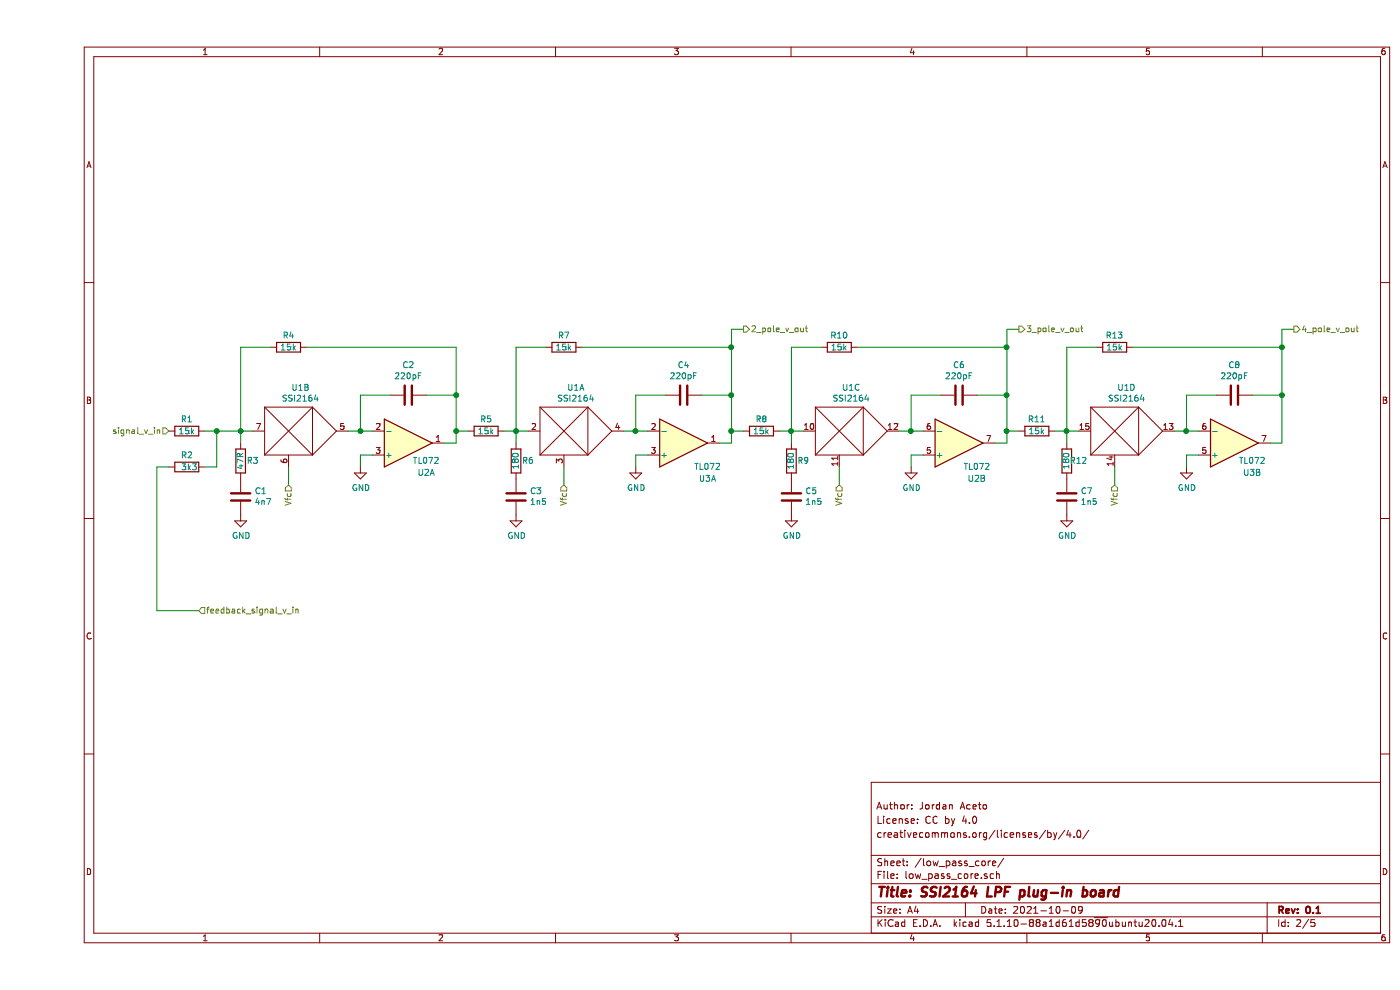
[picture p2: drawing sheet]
EESchema Schematic File Version 4
EELAYER 30 0
EELAYER END
$Descr A4 11693 8268
encoding utf-8
Sheet 2 5
Title "SSI2164 LPF plug-in board"
Date "2021-10-09"
Rev "0.1"
Comp ""
Comment1 "creativecommons.org/licenses/by/4.0/"
Comment2 "License: CC by 4.0"
Comment3 "Author: Jordan Aceto"
Comment4 ""
$EndDescr
$Comp
L lpf_parts:SSM2164 U?
U 1 1
P 4400 3600
AR Path="/5EE91CC9/5F03FD0F" Ref="U?"  Part="1" 
AR Path="/5F03FD0F" Ref="U?"  Part="1" 
AR Path="/5EFF89D4/5F03FD0F" Ref="U1"  Part="1" 
F 0 "U1" H 4500 3965 50  0000 C CNN
F 1 "SSI2164" H 4500 3874 50  0000 C CNN
F 2 "Package_SO:SOIC-16_3.9x9.9mm_P1.27mm" H 4500 3800 50  0001 C CNN
F 3 "" H 4500 3800 50  0001 C CNN
	1    4400 3600
	1    0    0    -1  
$EndComp
$Comp
L power:GND #PWR?
U 1 1
P 2700 3900
AR Path="/5EE91CC9/5F03FD15" Ref="#PWR?"  Part="1" 
AR Path="/5F03FD15" Ref="#PWR?"  Part="1" 
AR Path="/5EFF89D4/5F03FD15" Ref="#PWR08"  Part="1" 
F 0 "#PWR08" H 2700 3650 50  0001 C CNN
F 1 "GND" H 2705 3727 50  0000 C CNN
F 2 "" H 2700 3900 50  0001 C CNN
F 3 "" H 2700 3900 50  0001 C CNN
	1    2700 3900
	1    0    0    -1  
$EndComp
Wire Wire Line
	2700 3900 2700 3800
Wire Wire Line
	2700 3800 2800 3800
$Comp
L Device:C C?
U 1 1
P 3100 3300
AR Path="/5EE91CC9/5F03FD1D" Ref="C?"  Part="1" 
AR Path="/5F03FD1D" Ref="C?"  Part="1" 
AR Path="/5EFF89D4/5F03FD1D" Ref="C2"  Part="1" 
F 0 "C2" V 2848 3300 50  0000 C CNN
F 1 "220pF" V 2939 3300 50  0000 C CNN
F 2 "Capacitor_SMD:C_0805_2012Metric" H 3138 3150 50  0001 C CNN
F 3 "~" H 3100 3300 50  0001 C CNN
	1    3100 3300
	0    1    1    0   
$EndComp
Wire Wire Line
	2950 3300 2700 3300
Wire Wire Line
	2700 3300 2700 3600
Wire Wire Line
	2700 3600 2800 3600
Wire Wire Line
	3400 3700 3500 3700
Wire Wire Line
	3500 3700 3500 3600
Wire Wire Line
	3500 3300 3250 3300
Wire Wire Line
	2600 3600 2700 3600
Connection ~ 2700 3600
$Comp
L Device:R R?
U 1 1
P 2100 2900
AR Path="/5EE91CC9/5F03FD2B" Ref="R?"  Part="1" 
AR Path="/5F03FD2B" Ref="R?"  Part="1" 
AR Path="/5EFF89D4/5F03FD2B" Ref="R4"  Part="1" 
F 0 "R4" V 2000 2900 50  0000 C CNN
F 1 "15k" V 2100 2900 50  0000 C CNN
F 2 "Resistor_SMD:R_0603_1608Metric" V 2030 2900 50  0001 C CNN
F 3 "~" H 2100 2900 50  0001 C CNN
	1    2100 2900
	0    1    1    0   
$EndComp
Wire Wire Line
	1700 3600 1700 2900
Wire Wire Line
	1700 2900 1950 2900
Wire Wire Line
	1700 3600 1800 3600
Wire Wire Line
	2250 2900 3500 2900
Wire Wire Line
	3500 2900 3500 3300
Connection ~ 3500 3300
$Comp
L lpf_parts:SSM2164 U?
U 2 1
P 2100 3600
AR Path="/5EE91CC9/5F03FD3F" Ref="U?"  Part="2" 
AR Path="/5F03FD3F" Ref="U?"  Part="2" 
AR Path="/5EFF89D4/5F03FD3F" Ref="U1"  Part="2" 
F 0 "U1" H 2200 3965 50  0000 C CNN
F 1 "SSI2164" H 2200 3874 50  0000 C CNN
F 2 "Package_SO:SOIC-16_3.9x9.9mm_P1.27mm" H 2200 3800 50  0001 C CNN
F 3 "" H 2200 3800 50  0001 C CNN
	2    2100 3600
	1    0    0    -1  
$EndComp
$Comp
L power:GND #PWR?
U 1 1
P 5000 3900
AR Path="/5EE91CC9/5F03FD45" Ref="#PWR?"  Part="1" 
AR Path="/5F03FD45" Ref="#PWR?"  Part="1" 
AR Path="/5EFF89D4/5F03FD45" Ref="#PWR010"  Part="1" 
F 0 "#PWR010" H 5000 3650 50  0001 C CNN
F 1 "GND" H 5005 3727 50  0000 C CNN
F 2 "" H 5000 3900 50  0001 C CNN
F 3 "" H 5000 3900 50  0001 C CNN
	1    5000 3900
	1    0    0    -1  
$EndComp
Wire Wire Line
	5000 3900 5000 3800
Wire Wire Line
	5000 3800 5100 3800
$Comp
L Device:C C?
U 1 1
P 5400 3300
AR Path="/5EE91CC9/5F03FD4D" Ref="C?"  Part="1" 
AR Path="/5F03FD4D" Ref="C?"  Part="1" 
AR Path="/5EFF89D4/5F03FD4D" Ref="C4"  Part="1" 
F 0 "C4" V 5148 3300 50  0000 C CNN
F 1 "220pF" V 5239 3300 50  0000 C CNN
F 2 "Capacitor_SMD:C_0805_2012Metric" H 5438 3150 50  0001 C CNN
F 3 "~" H 5400 3300 50  0001 C CNN
	1    5400 3300
	0    1    1    0   
$EndComp
Wire Wire Line
	5250 3300 5000 3300
Wire Wire Line
	5000 3300 5000 3600
Wire Wire Line
	5000 3600 5100 3600
Wire Wire Line
	5700 3700 5800 3700
Wire Wire Line
	5800 3700 5800 3600
Wire Wire Line
	5800 3300 5550 3300
Wire Wire Line
	4900 3600 5000 3600
Connection ~ 5000 3600
$Comp
L Device:R R?
U 1 1
P 4400 2900
AR Path="/5EE91CC9/5F03FD5B" Ref="R?"  Part="1" 
AR Path="/5F03FD5B" Ref="R?"  Part="1" 
AR Path="/5EFF89D4/5F03FD5B" Ref="R7"  Part="1" 
F 0 "R7" V 4300 2900 50  0000 C CNN
F 1 "15k" V 4400 2900 50  0000 C CNN
F 2 "Resistor_SMD:R_0603_1608Metric" V 4330 2900 50  0001 C CNN
F 3 "~" H 4400 2900 50  0001 C CNN
	1    4400 2900
	0    1    1    0   
$EndComp
$Comp
L Device:R R?
U 1 1
P 3750 3600
AR Path="/5EE91CC9/5F03FD61" Ref="R?"  Part="1" 
AR Path="/5F03FD61" Ref="R?"  Part="1" 
AR Path="/5EFF89D4/5F03FD61" Ref="R5"  Part="1" 
F 0 "R5" V 3650 3600 50  0000 C CNN
F 1 "15k" V 3750 3600 50  0000 C CNN
F 2 "Resistor_SMD:R_0603_1608Metric" V 3680 3600 50  0001 C CNN
F 3 "~" H 3750 3600 50  0001 C CNN
	1    3750 3600
	0    1    1    0   
$EndComp
Wire Wire Line
	3900 3600 4000 3600
Wire Wire Line
	4000 3600 4000 2900
Wire Wire Line
	4000 2900 4250 2900
Connection ~ 4000 3600
Wire Wire Line
	4000 3600 4100 3600
Wire Wire Line
	4550 2900 5800 2900
Wire Wire Line
	5800 2900 5800 3300
Connection ~ 5800 3300
$Comp
L Device:R R?
U 1 1
P 4000 3850
AR Path="/5EE91CC9/5F03FD6F" Ref="R?"  Part="1" 
AR Path="/5F03FD6F" Ref="R?"  Part="1" 
AR Path="/5EFF89D4/5F03FD6F" Ref="R6"  Part="1" 
F 0 "R6" H 3900 3850 50  0000 C CNN
F 1 "180" V 4000 3850 50  0000 C CNN
F 2 "Resistor_SMD:R_0603_1608Metric" V 3930 3850 50  0001 C CNN
F 3 "~" H 4000 3850 50  0001 C CNN
	1    4000 3850
	-1   0    0    1   
$EndComp
$Comp
L Device:C C?
U 1 1
P 4000 4150
AR Path="/5EE91CC9/5F03FD75" Ref="C?"  Part="1" 
AR Path="/5F03FD75" Ref="C?"  Part="1" 
AR Path="/5EFF89D4/5F03FD75" Ref="C3"  Part="1" 
F 0 "C3" H 3885 4104 50  0000 R CNN
F 1 "1n5" H 3885 4195 50  0000 R CNN
F 2 "Capacitor_SMD:C_0603_1608Metric" H 4038 4000 50  0001 C CNN
F 3 "~" H 4000 4150 50  0001 C CNN
	1    4000 4150
	-1   0    0    1   
$EndComp
$Comp
L power:GND #PWR?
U 1 1
P 4000 4300
AR Path="/5EE91CC9/5F03FD7B" Ref="#PWR?"  Part="1" 
AR Path="/5F03FD7B" Ref="#PWR?"  Part="1" 
AR Path="/5EFF89D4/5F03FD7B" Ref="#PWR09"  Part="1" 
F 0 "#PWR09" H 4000 4050 50  0001 C CNN
F 1 "GND" H 4005 4127 50  0000 C CNN
F 2 "" H 4000 4300 50  0001 C CNN
F 3 "" H 4000 4300 50  0001 C CNN
	1    4000 4300
	1    0    0    -1  
$EndComp
Wire Wire Line
	3600 3600 3500 3600
Connection ~ 3500 3600
Wire Wire Line
	3500 3600 3500 3300
$Comp
L lpf_parts:SSM2164 U?
U 4 1
P 9000 3600
AR Path="/5EE91CC9/5F03FD84" Ref="U?"  Part="3" 
AR Path="/5F03FD84" Ref="U?"  Part="3" 
AR Path="/5EFF89D4/5F03FD84" Ref="U1"  Part="4" 
F 0 "U1" H 9100 3965 50  0000 C CNN
F 1 "SSI2164" H 9100 3874 50  0000 C CNN
F 2 "Package_SO:SOIC-16_3.9x9.9mm_P1.27mm" H 9100 3800 50  0001 C CNN
F 3 "" H 9100 3800 50  0001 C CNN
	4    9000 3600
	1    0    0    -1  
$EndComp
$Comp
L power:GND #PWR?
U 1 1
P 7300 3900
AR Path="/5EE91CC9/5F03FD8A" Ref="#PWR?"  Part="1" 
AR Path="/5F03FD8A" Ref="#PWR?"  Part="1" 
AR Path="/5EFF89D4/5F03FD8A" Ref="#PWR012"  Part="1" 
F 0 "#PWR012" H 7300 3650 50  0001 C CNN
F 1 "GND" H 7305 3727 50  0000 C CNN
F 2 "" H 7300 3900 50  0001 C CNN
F 3 "" H 7300 3900 50  0001 C CNN
	1    7300 3900
	1    0    0    -1  
$EndComp
Wire Wire Line
	7300 3900 7300 3800
Wire Wire Line
	7300 3800 7400 3800
$Comp
L Device:C C?
U 1 1
P 7700 3300
AR Path="/5EE91CC9/5F03FD92" Ref="C?"  Part="1" 
AR Path="/5F03FD92" Ref="C?"  Part="1" 
AR Path="/5EFF89D4/5F03FD92" Ref="C6"  Part="1" 
F 0 "C6" V 7448 3300 50  0000 C CNN
F 1 "220pF" V 7539 3300 50  0000 C CNN
F 2 "Capacitor_SMD:C_0805_2012Metric" H 7738 3150 50  0001 C CNN
F 3 "~" H 7700 3300 50  0001 C CNN
	1    7700 3300
	0    1    1    0   
$EndComp
Wire Wire Line
	7550 3300 7300 3300
Wire Wire Line
	7300 3300 7300 3600
Wire Wire Line
	7300 3600 7400 3600
Wire Wire Line
	8000 3700 8100 3700
Wire Wire Line
	8100 3700 8100 3600
Wire Wire Line
	8100 3300 7850 3300
Wire Wire Line
	7200 3600 7300 3600
Connection ~ 7300 3600
$Comp
L Device:R R?
U 1 1
P 6700 2900
AR Path="/5EE91CC9/5F03FDA0" Ref="R?"  Part="1" 
AR Path="/5F03FDA0" Ref="R?"  Part="1" 
AR Path="/5EFF89D4/5F03FDA0" Ref="R10"  Part="1" 
F 0 "R10" V 6600 2900 50  0000 C CNN
F 1 "15k" V 6700 2900 50  0000 C CNN
F 2 "Resistor_SMD:R_0603_1608Metric" V 6630 2900 50  0001 C CNN
F 3 "~" H 6700 2900 50  0001 C CNN
	1    6700 2900
	0    1    1    0   
$EndComp
$Comp
L Device:R R?
U 1 1
P 6050 3600
AR Path="/5EE91CC9/5F03FDA6" Ref="R?"  Part="1" 
AR Path="/5F03FDA6" Ref="R?"  Part="1" 
AR Path="/5EFF89D4/5F03FDA6" Ref="R8"  Part="1" 
F 0 "R8" V 5950 3600 50  0000 C CNN
F 1 "15k" V 6050 3600 50  0000 C CNN
F 2 "Resistor_SMD:R_0603_1608Metric" V 5980 3600 50  0001 C CNN
F 3 "~" H 6050 3600 50  0001 C CNN
	1    6050 3600
	0    1    1    0   
$EndComp
Wire Wire Line
	6200 3600 6300 3600
Wire Wire Line
	6300 3600 6300 2900
Wire Wire Line
	6300 2900 6550 2900
Connection ~ 6300 3600
Wire Wire Line
	6300 3600 6400 3600
Wire Wire Line
	6850 2900 8100 2900
Wire Wire Line
	8100 2900 8100 3300
Connection ~ 8100 3300
$Comp
L Device:R R?
U 1 1
P 6300 3850
AR Path="/5EE91CC9/5F03FDB4" Ref="R?"  Part="1" 
AR Path="/5F03FDB4" Ref="R?"  Part="1" 
AR Path="/5EFF89D4/5F03FDB4" Ref="R9"  Part="1" 
F 0 "R9" H 6200 3850 50  0000 C CNN
F 1 "180" V 6300 3850 50  0000 C CNN
F 2 "Resistor_SMD:R_0603_1608Metric" V 6230 3850 50  0001 C CNN
F 3 "~" H 6300 3850 50  0001 C CNN
	1    6300 3850
	-1   0    0    1   
$EndComp
$Comp
L Device:C C?
U 1 1
P 6300 4150
AR Path="/5EE91CC9/5F03FDBA" Ref="C?"  Part="1" 
AR Path="/5F03FDBA" Ref="C?"  Part="1" 
AR Path="/5EFF89D4/5F03FDBA" Ref="C5"  Part="1" 
F 0 "C5" H 6185 4104 50  0000 R CNN
F 1 "1n5" H 6185 4195 50  0000 R CNN
F 2 "Capacitor_SMD:C_0603_1608Metric" H 6338 4000 50  0001 C CNN
F 3 "~" H 6300 4150 50  0001 C CNN
	1    6300 4150
	-1   0    0    1   
$EndComp
$Comp
L power:GND #PWR?
U 1 1
P 6300 4300
AR Path="/5EE91CC9/5F03FDC0" Ref="#PWR?"  Part="1" 
AR Path="/5F03FDC0" Ref="#PWR?"  Part="1" 
AR Path="/5EFF89D4/5F03FDC0" Ref="#PWR011"  Part="1" 
F 0 "#PWR011" H 6300 4050 50  0001 C CNN
F 1 "GND" H 6305 4127 50  0000 C CNN
F 2 "" H 6300 4300 50  0001 C CNN
F 3 "" H 6300 4300 50  0001 C CNN
	1    6300 4300
	1    0    0    -1  
$EndComp
$Comp
L lpf_parts:SSM2164 U?
U 3 1
P 6700 3600
AR Path="/5EE91CC9/5F03FDC6" Ref="U?"  Part="4" 
AR Path="/5F03FDC6" Ref="U?"  Part="4" 
AR Path="/5EFF89D4/5F03FDC6" Ref="U1"  Part="3" 
F 0 "U1" H 6800 3965 50  0000 C CNN
F 1 "SSI2164" H 6800 3874 50  0000 C CNN
F 2 "Package_SO:SOIC-16_3.9x9.9mm_P1.27mm" H 6800 3800 50  0001 C CNN
F 3 "" H 6800 3800 50  0001 C CNN
	3    6700 3600
	1    0    0    -1  
$EndComp
$Comp
L power:GND #PWR?
U 1 1
P 9600 3900
AR Path="/5EE91CC9/5F03FDCC" Ref="#PWR?"  Part="1" 
AR Path="/5F03FDCC" Ref="#PWR?"  Part="1" 
AR Path="/5EFF89D4/5F03FDCC" Ref="#PWR014"  Part="1" 
F 0 "#PWR014" H 9600 3650 50  0001 C CNN
F 1 "GND" H 9605 3727 50  0000 C CNN
F 2 "" H 9600 3900 50  0001 C CNN
F 3 "" H 9600 3900 50  0001 C CNN
	1    9600 3900
	1    0    0    -1  
$EndComp
Wire Wire Line
	9600 3900 9600 3800
Wire Wire Line
	9600 3800 9700 3800
$Comp
L Device:C C?
U 1 1
P 10000 3300
AR Path="/5EE91CC9/5F03FDD4" Ref="C?"  Part="1" 
AR Path="/5F03FDD4" Ref="C?"  Part="1" 
AR Path="/5EFF89D4/5F03FDD4" Ref="C8"  Part="1" 
F 0 "C8" V 9748 3300 50  0000 C CNN
F 1 "220pF" V 9839 3300 50  0000 C CNN
F 2 "Capacitor_SMD:C_0805_2012Metric" H 10038 3150 50  0001 C CNN
F 3 "~" H 10000 3300 50  0001 C CNN
	1    10000 3300
	0    1    1    0   
$EndComp
Wire Wire Line
	9850 3300 9600 3300
Wire Wire Line
	9600 3300 9600 3600
Wire Wire Line
	9600 3600 9700 3600
Wire Wire Line
	10300 3700 10400 3700
Wire Wire Line
	10400 3700 10400 3300
Wire Wire Line
	10400 3300 10150 3300
Wire Wire Line
	9500 3600 9600 3600
Connection ~ 9600 3600
$Comp
L Device:R R?
U 1 1
P 9000 2900
AR Path="/5EE91CC9/5F03FDE2" Ref="R?"  Part="1" 
AR Path="/5F03FDE2" Ref="R?"  Part="1" 
AR Path="/5EFF89D4/5F03FDE2" Ref="R13"  Part="1" 
F 0 "R13" V 8900 2900 50  0000 C CNN
F 1 "15k" V 9000 2900 50  0000 C CNN
F 2 "Resistor_SMD:R_0603_1608Metric" V 8930 2900 50  0001 C CNN
F 3 "~" H 9000 2900 50  0001 C CNN
	1    9000 2900
	0    1    1    0   
$EndComp
$Comp
L Device:R R?
U 1 1
P 8350 3600
AR Path="/5EE91CC9/5F03FDE8" Ref="R?"  Part="1" 
AR Path="/5F03FDE8" Ref="R?"  Part="1" 
AR Path="/5EFF89D4/5F03FDE8" Ref="R11"  Part="1" 
F 0 "R11" V 8250 3600 50  0000 C CNN
F 1 "15k" V 8350 3600 50  0000 C CNN
F 2 "Resistor_SMD:R_0603_1608Metric" V 8280 3600 50  0001 C CNN
F 3 "~" H 8350 3600 50  0001 C CNN
	1    8350 3600
	0    1    1    0   
$EndComp
Wire Wire Line
	8500 3600 8600 3600
Wire Wire Line
	8600 3600 8600 2900
Wire Wire Line
	8600 2900 8850 2900
Connection ~ 8600 3600
Wire Wire Line
	8600 3600 8700 3600
Wire Wire Line
	9150 2900 10400 2900
Wire Wire Line
	10400 2900 10400 3300
Connection ~ 10400 3300
$Comp
L Device:R R?
U 1 1
P 8600 3850
AR Path="/5EE91CC9/5F03FDF6" Ref="R?"  Part="1" 
AR Path="/5F03FDF6" Ref="R?"  Part="1" 
AR Path="/5EFF89D4/5F03FDF6" Ref="R12"  Part="1" 
F 0 "R12" H 8500 3850 50  0000 C CNN
F 1 "180" V 8600 3850 50  0000 C CNN
F 2 "Resistor_SMD:R_0603_1608Metric" V 8530 3850 50  0001 C CNN
F 3 "~" H 8600 3850 50  0001 C CNN
	1    8600 3850
	-1   0    0    1   
$EndComp
$Comp
L Device:C C?
U 1 1
P 8600 4150
AR Path="/5EE91CC9/5F03FDFC" Ref="C?"  Part="1" 
AR Path="/5F03FDFC" Ref="C?"  Part="1" 
AR Path="/5EFF89D4/5F03FDFC" Ref="C7"  Part="1" 
F 0 "C7" H 8485 4104 50  0000 R CNN
F 1 "1n5" H 8485 4195 50  0000 R CNN
F 2 "Capacitor_SMD:C_0603_1608Metric" H 8638 4000 50  0001 C CNN
F 3 "~" H 8600 4150 50  0001 C CNN
	1    8600 4150
	-1   0    0    1   
$EndComp
$Comp
L power:GND #PWR?
U 1 1
P 8600 4300
AR Path="/5EE91CC9/5F03FE02" Ref="#PWR?"  Part="1" 
AR Path="/5F03FE02" Ref="#PWR?"  Part="1" 
AR Path="/5EFF89D4/5F03FE02" Ref="#PWR013"  Part="1" 
F 0 "#PWR013" H 8600 4050 50  0001 C CNN
F 1 "GND" H 8605 4127 50  0000 C CNN
F 2 "" H 8600 4300 50  0001 C CNN
F 3 "" H 8600 4300 50  0001 C CNN
	1    8600 4300
	1    0    0    -1  
$EndComp
Wire Wire Line
	8200 3600 8100 3600
Connection ~ 8100 3600
Wire Wire Line
	8100 3600 8100 3300
Wire Wire Line
	5900 3600 5800 3600
Connection ~ 5800 3600
Wire Wire Line
	5800 3600 5800 3300
Wire Wire Line
	8600 3700 8600 3600
Wire Wire Line
	6300 3700 6300 3600
Wire Wire Line
	4000 3700 4000 3600
Wire Wire Line
	2100 3900 2100 4050
Wire Wire Line
	4400 3900 4400 4050
Wire Wire Line
	6700 3900 6700 4050
Wire Wire Line
	9000 3900 9000 4050
$Comp
L Amplifier_Operational:TL072 U?
U 1 1
P 3100 3700
AR Path="/5EE91CC9/5F03FE19" Ref="U?"  Part="1" 
AR Path="/5F03FE19" Ref="U?"  Part="1" 
AR Path="/5EFF89D4/5F03FE19" Ref="U2"  Part="1" 
F 0 "U2" H 3250 3950 50  0000 C CNN
F 1 "TL072" H 3250 3850 50  0000 C CNN
F 2 "Package_SO:SOIC-8_3.9x4.9mm_P1.27mm" H 3100 3700 50  0001 C CNN
F 3 "http://www.ti.com/lit/ds/symlink/tl071.pdf" H 3100 3700 50  0001 C CNN
	1    3100 3700
	1    0    0    1   
$EndComp
$Comp
L Amplifier_Operational:TL072 U?
U 2 1
P 7700 3700
AR Path="/5EE91CC9/5F03FE1F" Ref="U?"  Part="2" 
AR Path="/5F03FE1F" Ref="U?"  Part="2" 
AR Path="/5EFF89D4/5F03FE1F" Ref="U2"  Part="2" 
F 0 "U2" H 7850 4000 50  0000 C CNN
F 1 "TL072" H 7850 3900 50  0000 C CNN
F 2 "Package_SO:SOIC-8_3.9x4.9mm_P1.27mm" H 7700 3700 50  0001 C CNN
F 3 "http://www.ti.com/lit/ds/symlink/tl071.pdf" H 7700 3700 50  0001 C CNN
	2    7700 3700
	1    0    0    1   
$EndComp
$Comp
L Amplifier_Operational:TL072 U?
U 1 1
P 5400 3700
AR Path="/5EE91CC9/5F03FE25" Ref="U?"  Part="1" 
AR Path="/5F03FE25" Ref="U?"  Part="1" 
AR Path="/5EFF89D4/5F03FE25" Ref="U3"  Part="1" 
F 0 "U3" H 5600 4000 50  0000 C CNN
F 1 "TL072" H 5600 3900 50  0000 C CNN
F 2 "Package_SO:SOIC-8_3.9x4.9mm_P1.27mm" H 5400 3700 50  0001 C CNN
F 3 "http://www.ti.com/lit/ds/symlink/tl071.pdf" H 5400 3700 50  0001 C CNN
	1    5400 3700
	1    0    0    1   
$EndComp
$Comp
L Amplifier_Operational:TL072 U?
U 2 1
P 10000 3700
AR Path="/5EE91CC9/5F03FE2B" Ref="U?"  Part="2" 
AR Path="/5F03FE2B" Ref="U?"  Part="2" 
AR Path="/5EFF89D4/5F03FE2B" Ref="U3"  Part="2" 
F 0 "U3" H 10150 3950 50  0000 C CNN
F 1 "TL072" H 10150 3850 50  0000 C CNN
F 2 "Package_SO:SOIC-8_3.9x4.9mm_P1.27mm" H 10000 3700 50  0001 C CNN
F 3 "http://www.ti.com/lit/ds/symlink/tl071.pdf" H 10000 3700 50  0001 C CNN
	2    10000 3700
	1    0    0    1   
$EndComp
Text HLabel 1100 3600 0    50   Input ~ 0
signal_v_in
Text HLabel 2100 4050 3    50   Input ~ 0
Vfc
Text HLabel 4400 4050 3    50   Input ~ 0
Vfc
Text HLabel 6700 4050 3    50   Input ~ 0
Vfc
Text HLabel 9000 4050 3    50   Input ~ 0
Vfc
$Comp
L Device:R R?
U 1 1
P 1700 3850
AR Path="/5EE91CC9/5F0609EC" Ref="R?"  Part="1" 
AR Path="/5F0609EC" Ref="R?"  Part="1" 
AR Path="/5EFF89D4/5F0609EC" Ref="R3"  Part="1" 
F 0 "R3" H 1600 3850 50  0000 C CNN
F 1 "47R" V 1700 3850 50  0000 C CNN
F 2 "Resistor_SMD:R_0603_1608Metric" V 1630 3850 50  0001 C CNN
F 3 "~" H 1700 3850 50  0001 C CNN
	1    1700 3850
	-1   0    0    1   
$EndComp
$Comp
L Device:C C?
U 1 1
P 1700 4150
AR Path="/5EE91CC9/5F0609F2" Ref="C?"  Part="1" 
AR Path="/5F0609F2" Ref="C?"  Part="1" 
AR Path="/5EFF89D4/5F0609F2" Ref="C1"  Part="1" 
F 0 "C1" H 1585 4104 50  0000 R CNN
F 1 "4n7" H 1585 4195 50  0000 R CNN
F 2 "Capacitor_SMD:C_0603_1608Metric" H 1738 4000 50  0001 C CNN
F 3 "~" H 1700 4150 50  0001 C CNN
	1    1700 4150
	-1   0    0    1   
$EndComp
$Comp
L power:GND #PWR?
U 1 1
P 1700 4300
AR Path="/5EE91CC9/5F0609F8" Ref="#PWR?"  Part="1" 
AR Path="/5F0609F8" Ref="#PWR?"  Part="1" 
AR Path="/5EFF89D4/5F0609F8" Ref="#PWR07"  Part="1" 
F 0 "#PWR07" H 1700 4050 50  0001 C CNN
F 1 "GND" H 1705 4127 50  0000 C CNN
F 2 "" H 1700 4300 50  0001 C CNN
F 3 "" H 1700 4300 50  0001 C CNN
	1    1700 4300
	1    0    0    -1  
$EndComp
Wire Wire Line
	1700 3700 1700 3600
Connection ~ 1700 3600
Text HLabel 5900 2750 2    50   Output ~ 0
2_pole_v_out
Text HLabel 8200 2750 2    50   Output ~ 0
3_pole_v_out
Text HLabel 10500 2750 2    50   Output ~ 0
4_pole_v_out
Wire Wire Line
	5900 2750 5800 2750
Wire Wire Line
	5800 2750 5800 2900
Connection ~ 5800 2900
Wire Wire Line
	8200 2750 8100 2750
Wire Wire Line
	8100 2750 8100 2900
Connection ~ 8100 2900
Wire Wire Line
	10500 2750 10400 2750
Wire Wire Line
	10400 2750 10400 2900
Connection ~ 10400 2900
$Comp
L Device:R R?
U 1 1
P 1250 3600
AR Path="/5EE91CC9/5F21AEDB" Ref="R?"  Part="1" 
AR Path="/5F21AEDB" Ref="R?"  Part="1" 
AR Path="/5EFF89D4/5F21AEDB" Ref="R1"  Part="1" 
F 0 "R1" V 1150 3600 50  0000 C CNN
F 1 "15k" V 1250 3600 50  0000 C CNN
F 2 "Resistor_SMD:R_0603_1608Metric" V 1180 3600 50  0001 C CNN
F 3 "~" H 1250 3600 50  0001 C CNN
	1    1250 3600
	0    1    1    0   
$EndComp
Wire Wire Line
	1400 3600 1500 3600
Text HLabel 1350 5100 2    50   Input ~ 0
feedback_signal_v_in
$Comp
L Device:R R?
U 1 1
P 1250 3900
AR Path="/5EE91CC9/5F21EC96" Ref="R?"  Part="1" 
AR Path="/5F21EC96" Ref="R?"  Part="1" 
AR Path="/5F0B7B01/5F21EC96" Ref="R?"  Part="1" 
AR Path="/5EFF89D4/5F21EC96" Ref="R2"  Part="1" 
F 0 "R2" V 1150 3850 50  0000 L CNN
F 1 "3k3" V 1250 3850 50  0000 L CNN
F 2 "Resistor_SMD:R_0603_1608Metric" V 1180 3900 50  0001 C CNN
F 3 "~" H 1250 3900 50  0001 C CNN
	1    1250 3900
	0    1    1    0   
$EndComp
Wire Wire Line
	1400 3900 1500 3900
Wire Wire Line
	1500 3900 1500 3600
Connection ~ 1500 3600
Wire Wire Line
	1500 3600 1700 3600
Wire Wire Line
	1100 3900 1000 3900
Wire Wire Line
	1000 3900 1000 5100
Wire Wire Line
	1000 5100 1350 5100
$EndSCHEMATC
